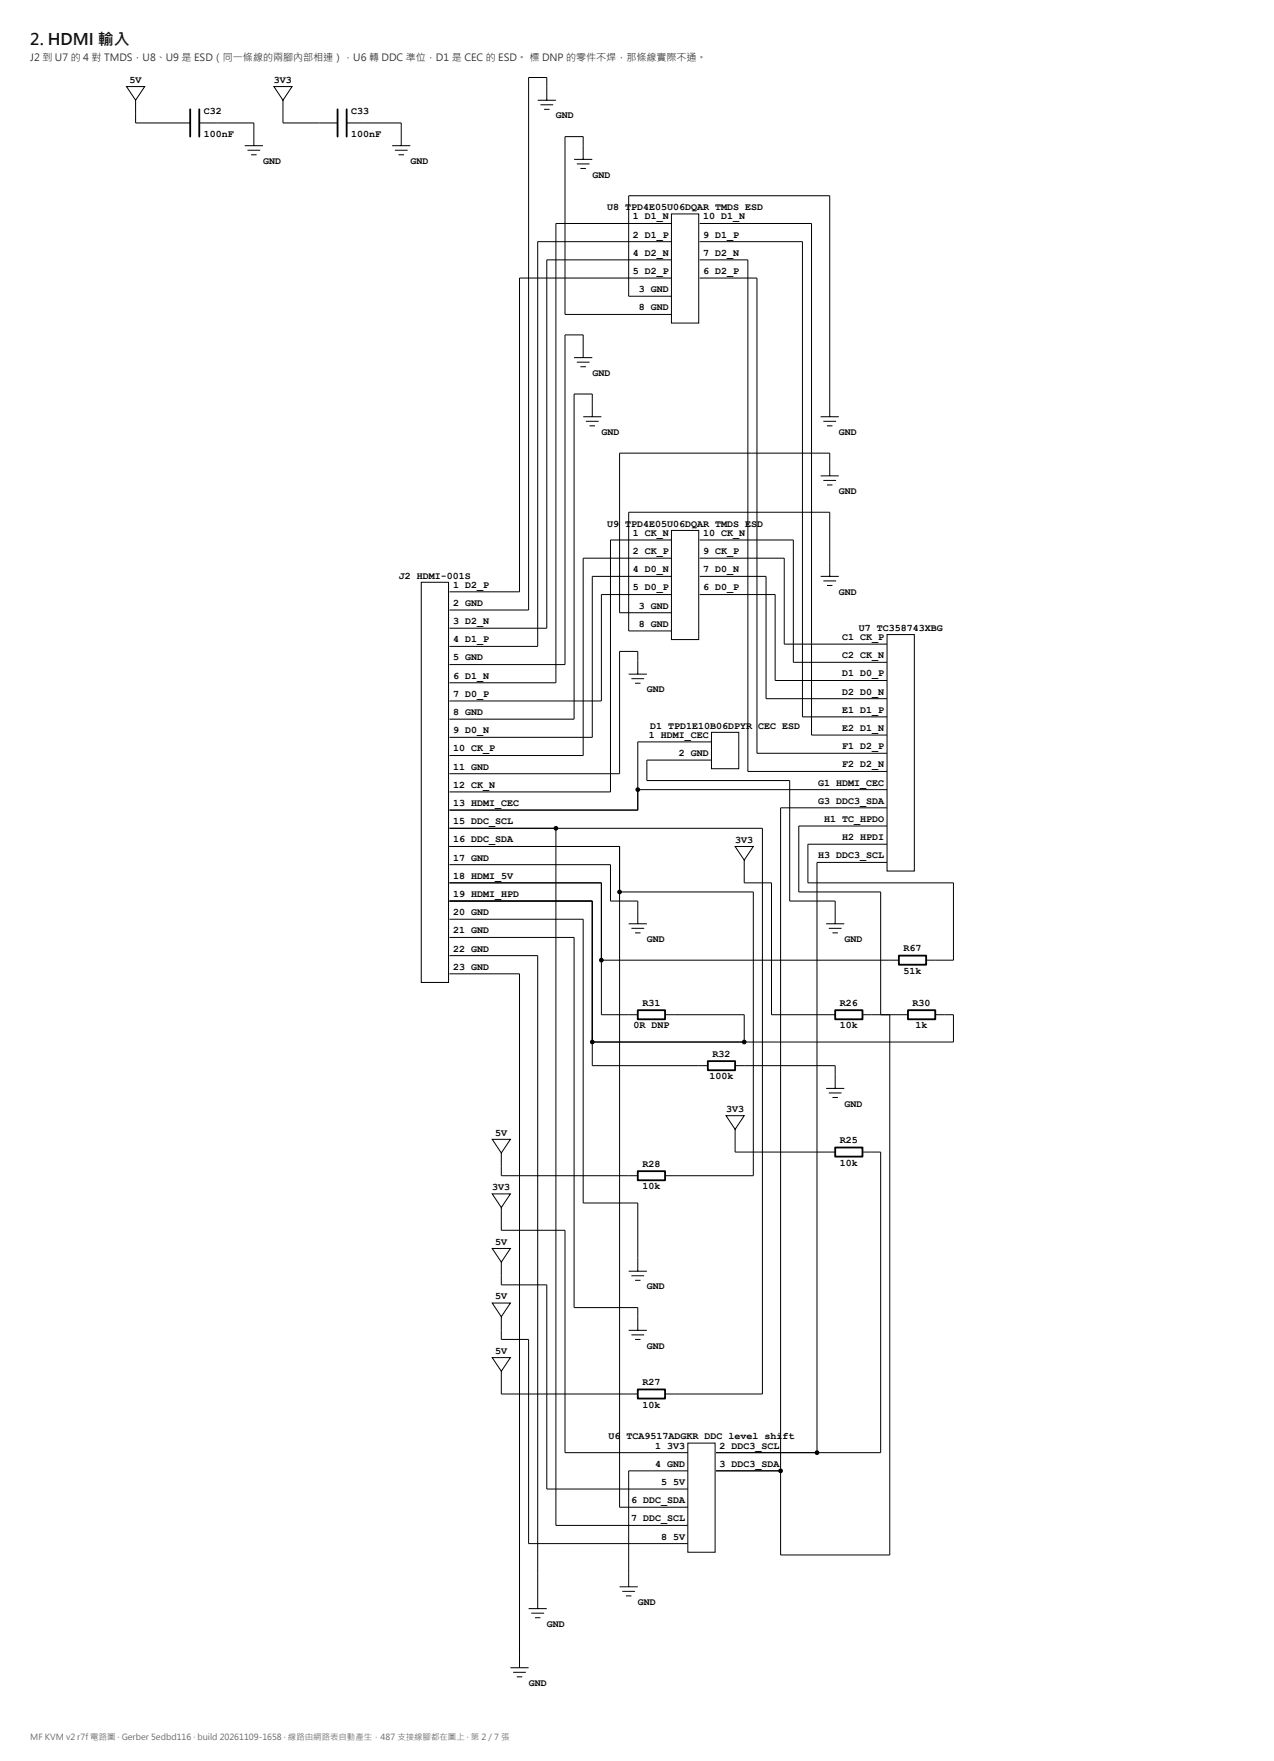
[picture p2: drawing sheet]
<svg xmlns="http://www.w3.org/2000/svg" width="420mm" height="581mm" viewBox="0 0 420 581" stroke-linecap="round" stroke-linejoin="round" font-family="sans-serif">
<g fill="none" stroke="#000" stroke-width=".33">
<path d="M41.7 28.6h6l-3 4.5zM44.7 33.1v7.5h18M90.3 28.6h6l-3 4.5zM93.3 33.1v7.5h18M177.3 33.1h6.1M178.2 34.6h4.3M179.4 36.1h1.9M180.4 33.1v-7.5h-6.1v175.7h-26.1M65.7 40.6h18v7.5M80.7 48.1h6M81.6 49.6h4.2M82.8 51.1h1.8"/>
<path d="M114.3 40.6h18v7.5M129.3 48.1h6M130.2 49.6h4.2M131.4 51.1h1.8M189.4 52.6h6M190.3 54.1h4.2M191.5 55.6h1.8M192.4 52.6v-7.5h-6v58.6h35.1M221.5 70.6h9v36h-9zM221.5 79.7h-44.2v133.6h-29.1M221.5 73.7h-38.1v151.6h-35.2M230.8 79.7h33.9v156.8h27.9"/>
<path d="M230.8 73.7h36.9v168.8h24.9M221.5 85.7h-41.1v121.6h-32.2M221.5 91.7h-50.2v103.6h-23.1M221.5 97.7h-14.1v-33.1h66.3v72.9M230.8 91.7h18.9v156.8h42.9M230.8 85.7h15.9v168.8h45.9M189.4 118h6M190.3 119.5h4.2M192.4 118v-7.5h-6v108.8h-38.2M191.5 121h1.8M192.4 137.5h6M193.3 139h4.2"/>
<path d="M195.4 137.5v-7.5h-6v107.3h-41.2M270.7 137.5h6M271.6 139h4.2M194.5 140.5h1.8M270.7 157h6M271.6 158.5h4.2M272.8 140.5h1.8M272.8 160h1.8M273.7 157v-7.5h-69.3v52.7h17.1M221.5 175h9v36h-9zM221.5 178.2h-20.1v83.1h-53.2M230.8 178.2h30.9v40.3h30.9"/>
<path d="M138.9 192.1h9v132h-9zM221.5 184.2h-29.1v65.1h-44.2M221.5 190.2h-26.1v53.1h-47.2M221.5 196.2h-23.1v35.1h-50.2M230.8 190.2h21.9v40.3h39.9M230.8 196.2h24.9v28.3h36.9M230.8 184.2h27.9v28.3h33.9M270.7 190.2h6M271.6 191.7h4.2M272.8 193.2h1.8M273.7 190.2v-21.2h-66.3v39.2h14.1M292.6 209.4h9v78h-9z"/>
<path d="M207.4 222.4h6M208.3 223.9h4.2M209.5 225.4h1.8M210.4 222.4v-7.5h-6v40.4h-56.2M234.7 241.6h9v12h-9zM234.7 244.8h-24.3v22.5h-62.2M234.7 250.8h-21.3v6.7h47.1v39.8h15v7.5M148.2 273.3h103.3v186.6h-32.1M148.2 279.3h56.2v218h22.5M183.4 273.3v230h43.5M210.4 260.5h82.2M242.5 279.3h6l-3 4.5z"/>
<path d="M292.6 278.5h-26.1v12.8h48v25.5h-9M292.6 272.5h-29.1v21.8h27v40.5M292.6 266.5h-35.1v246.5h36v-178.2M148.2 297.3h47.2v54.3h38.1M148.2 285.3h53.2v12h9v7.5M148.2 291.3h50.2v43.5h12M204.4 294.3h44.1v93.6h-29.1M245.5 283.8v7.5h9v43.5h21M292.6 284.5h-23.1v194.8M148.2 303.3h44.2v93.6h18v22.5M148.2 309.3h41.2v122.1h21v7.5M148.2 315.3h29.1v215.4"/>
<path d="M198.4 316.8h98.1M207.4 304.8h6M208.3 306.3h4.2M209.5 307.8h1.8M272.5 304.8h6M273.4 306.3h4.2M274.6 307.8h1.8M148.2 321.3h23.1v228.9M219.4 334.8h26.1v9M284.5 334.8h15M308.5 334.8h6v9h-119.1M242.5 351.6h33v7.5"/>
<path d="M272.5 359.1h6M162.3 375.9h6l-3 4.5zM239.5 368.1h6l-3 4.5zM242.5 372.6v7.5h33M273.4 360.6h4.2M274.6 362.1h1.8M162.3 393.9h6l-3 4.5zM165.3 380.4v7.5h45.1M165.3 398.4v7.5h21.1v73.4h40.5M284.5 380.1h6v99.2h-54.3M162.3 411.9h6l-3 4.5zM165.3 416.4v7.5h15.1v67.4h46.5"/>
<path d="M207.4 419.4h6M162.3 429.9h6l-3 4.5zM165.3 434.4v7.5h9v67.4h52.6M207.4 438.9h6M208.3 420.9h4.2M209.5 422.4h1.8M162.3 447.9h6l-3 4.5zM165.3 452.4v7.5h45.1M208.3 440.4h4.2M209.5 441.9h1.8M226.9 476.1h9v36h-9zM226.9 485.3h-19.5v38.2"/>
<path d="M236.2 485.3h21.3M174.3 530.7h6.1M175.2 532.2h4.2M176.4 533.7h1.8M204.4 523.5h6M205.3 525h4.2M206.5 526.5h1.8M168.3 550.2h6M169.2 551.7h4.2M170.4 553.2h1.8"/>
<circle cx="183.4" cy="273.3" r=".6"/>
<circle cx="210.4" cy="260.5" r=".6"/>
<circle cx="204.4" cy="294.3" r=".6"/>
<circle cx="198.4" cy="316.8" r=".6"/>
<circle cx="195.4" cy="343.8" r=".6"/>
<circle cx="245.5" cy="343.8" r=".6"/>
<circle cx="269.5" cy="479.3" r=".6"/>
<circle cx="257.5" cy="485.3" r=".6"/>
</g>
<path d="M62.7 36.1v9M65.7 36.1v9M111.3 36.1v9M114.3 36.1v9M296.5 315.3h9v3h-9zM210.4 333.3h9v3h-9zM275.5 333.3h9v3h-9zM299.5 333.3h9v3h-9zM233.5 350.1h9v3h-9zM275.5 378.6h9v3h-9zM210.4 386.4h9v3h-9zM210.4 458.4h9v3h-9z" fill="none" stroke="#000" stroke-width=".6"/>
<g fill="#000">
<circle cx="183.4" cy="273.3" r=".6"/>
<circle cx="210.4" cy="260.5" r=".6"/>
<circle cx="204.4" cy="294.3" r=".6"/>
<circle cx="198.4" cy="316.8" r=".6"/>
<circle cx="195.4" cy="343.8" r=".6"/>
<circle cx="245.5" cy="343.8" r=".6"/>
<circle cx="269.5" cy="479.3" r=".6"/>
<circle cx="257.5" cy="485.3" r=".6"/>
</g>
<text font-size="5.3" fill="#111" x="10" y="14.8">2. HDMI 輸入</text>
<text font-size="3.3" fill="#333" x="10" y="20.1">J2 到 U7 的 4 對 TMDS，U8、U9 是 ESD（同一條線的兩腳內部相連），U6 轉 DDC 準位，D1 是 CEC 的 ESD。 標 DNP 的零件不焊，那條線實際不通。</text>
<g font-size="3.3">
<text x="42.7" y="27.4">5V</text>
<text x="90.4" y="27.4">3V3</text>
<text x="67.2" y="37.6">C32</text>
<text x="115.8" y="37.6">C33</text>
<text x="183.4" y="39.1">GND</text>
<text x="67.2" y="45.1">100nF</text>
<text x="115.8" y="45.1">100nF</text>
<text x="86.8" y="54.1">GND</text>
<text x="135.4" y="54.1">GND</text>
<text x="195.4" y="58.6">GND</text>
<text x="200.2" y="69.4">U8 T</text>
<text x="208.1" y="69.4">PD4E05U06DQAR TMDS ESD</text>
<text x="208.7" y="72.4">1 D1_N</text>
<text x="232" y="72.4">10 D1_N</text>
<text x="208.7" y="78.4">2 D1_P</text>
<text x="232" y="78.4">9 D1_P</text>
<text x="208.7" y="84.4">4 D2_N</text>
<text x="232" y="84.4">7 D2_N</text>
<text x="208.7" y="90.4">5 D2_P</text>
<text x="232" y="90.4">6 D2_P</text>
<text x="210.7" y="96.4">3 GND</text>
<text x="210.7" y="102.4">8 GND</text>
<text x="195.4" y="124">GND</text>
<text x="198.4" y="143.5">GND</text>
<text x="276.7" y="143.5">GND</text>
<text x="276.7" y="163">GND</text>
<text x="200.2" y="173.8">U9</text>
<text x="206.2" y="173.8">T</text>
<text x="208.1" y="173.8">PD4E05U06DQAR TMDS ES</text>
<text x="249.7" y="173.8">D</text>
<text x="208.7" y="176.8">1 CK_N</text>
<text x="232" y="176.8">10 CK_N</text>
<text x="208.7" y="182.8">2 CK_P</text>
<text x="232" y="182.8">9 CK_P</text>
<text x="131.6" y="190.9">J2 HDMI-001S</text>
<text x="208.7" y="188.8">4 D0_N</text>
<text x="232" y="188.8">7 D0_N</text>
<text x="149.4" y="193.9">1 D2_P</text>
<text x="208.7" y="194.8">5 D0_P</text>
<text x="232" y="194.8">6 D0_P</text>
<text x="276.7" y="196.2">GND</text>
<text x="149.4" y="199.9">2 GND</text>
<text x="210.7" y="200.8">3 GND</text>
<text x="149.4" y="205.9">3 D2_N</text>
<text x="210.7" y="206.8">8 GND</text>
<text x="283.2" y="208.2">U7 TC358743XBG</text>
<text x="149.4" y="211.9">4 D1_P</text>
<text x="277.8" y="211.2">C1 CK_P</text>
<text x="149.4" y="217.9">5 GND</text>
<text x="277.8" y="217.2">C2 CK_N</text>
<text x="149.4" y="223.9">6 D1_N</text>
<text x="277.8" y="223.2">D1 D0_P</text>
<text x="149.4" y="229.9">7 D0_P</text>
<text x="213.4" y="228.4">GND</text>
<text x="277.8" y="229.2">D2 D0_N</text>
<text x="149.4" y="235.9">8 GND</text>
<text x="277.8" y="235.2">E1 D1_P</text>
<text x="149.4" y="241.9">9 D0_N</text>
<text x="214" y="243.4">1 HDMI_CEC</text>
<text x="214.4" y="240.4">D1 TPD1E10B06DPYR</text>
<text x="250" y="240.4">CEC ESD</text>
<text x="277.8" y="241.2">E2 D1_N</text>
<text x="149.4" y="247.9">10 CK_P</text>
<text x="223.9" y="249.4">2 GND</text>
<text x="277.8" y="247.2">F1 D2_P</text>
<text x="149.4" y="253.9">11 GND</text>
<text x="277.8" y="253.2">F2 D2_N</text>
<text x="149.4" y="259.9">12 CK_N</text>
<text x="269.9" y="259.2">G1 HDMI_CEC</text>
<text x="149.4" y="265.9">13 HDMI_CEC</text>
<text x="269.9" y="265.2">G3 DDC3_SDA</text>
<text x="149.4" y="271.9">15 DDC_SCL</text>
<text x="271.9" y="271.2">H1 TC_HPDO</text>
<text x="149.4" y="277.9">16 DDC_SDA</text>
<text x="242.5" y="278.1">3V3</text>
<text x="277.8" y="277.2">H2 HPDI</text>
<text x="149.4" y="283.9">17 GND</text>
<text x="269.9" y="283.2">H3 DDC3_SCL</text>
<text x="149.4" y="289.9">18 HDMI_5V</text>
<text x="149.4" y="295.9">19 HDMI_HPD</text>
<text x="149.4" y="301.9">20 GND</text>
<text x="149.4" y="307.9">21 GND</text>
<text x="213.4" y="310.8">GND</text>
<text x="278.5" y="310.8">GND</text>
<text x="149.4" y="313.9">22 GND</text>
<text x="298" y="313.8">R67</text>
<text x="149.4" y="319.9">23 GND</text>
<text x="298" y="321.3">51k</text>
<text x="211.9" y="331.8">R31</text>
<text x="277" y="331.8">R26</text>
<text x="301" y="331.8">R30</text>
<text x="208.9" y="339.3">0R DNP</text>
<text x="277" y="339.3">10k</text>
<text x="302" y="339.3">1k</text>
<text x="235" y="348.6">R32</text>
<text x="234" y="356.1">100k</text>
<text x="278.5" y="365.1">GND</text>
<text x="239.5" y="366.9">3V3</text>
<text x="163.4" y="374.7">5V</text>
<text x="277" y="377.1">R25</text>
<text x="211.9" y="384.9">R28</text>
<text x="277" y="384.6">10k</text>
<text x="162.4" y="392.7">3V3</text>
<text x="211.9" y="392.4">10k</text>
<text x="163.4" y="410.7">5V</text>
<text x="213.4" y="425.4">GND</text>
<text x="163.4" y="428.7">5V</text>
<text x="163.4" y="446.7">5V</text>
<text x="213.4" y="444.9">GND</text>
<text x="211.9" y="456.9">R27</text>
<text x="211.9" y="464.4">10k</text>
<text x="200.7" y="474.9">U6</text>
<text x="206.6" y="474.9">TCA9517ADGKR DDC level shi</text>
<text x="216.1" y="477.9">1</text>
<text x="220" y="477.9">3V3</text>
<text x="237.4" y="477.9">2 DDC3_SCL</text>
<text x="258.1" y="474.9">ft</text>
<text x="216.1" y="483.9">4 GND</text>
<text x="237.4" y="483.9">3 DDC3_SDA</text>
<text x="218" y="489.9">5</text>
<text x="222" y="489.9">5V</text>
<text x="208.1" y="495.9">6 DDC_SDA</text>
<text x="208.1" y="501.9">7 DDC_SCL</text>
<text x="218" y="507.9">8</text>
<text x="222" y="507.9">5V</text>
<text x="210.4" y="529.5">GND</text>
<text x="180.4" y="536.7">GND</text>
<text x="174.4" y="556.2">GND</text>
</g>
<text font-size="2.8" fill="#666" x="10" y="574.1">MF KVM v2 r7f 電路圖 · Gerber 5edbd116 · build 20261109-1658 · 線路由網路表自 動產生，487 支接線腳都在圖上 · 第 2 / 7 張</text>
</svg>
